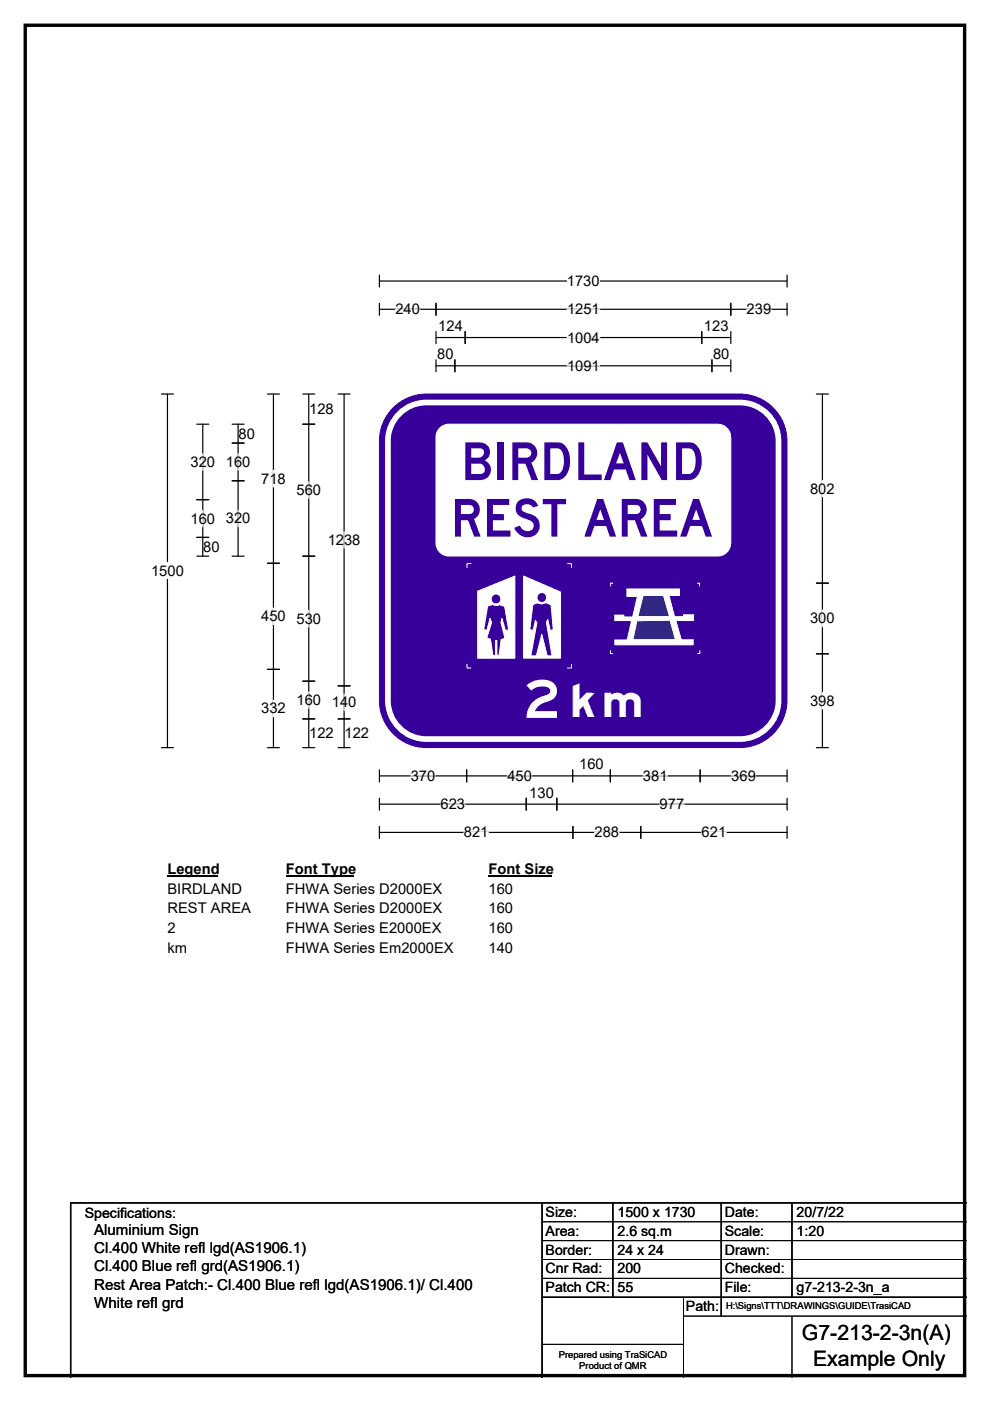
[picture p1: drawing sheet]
<svg xmlns="http://www.w3.org/2000/svg" width="210mm" height="297mm" viewBox="0 0 210 297" stroke-linecap="round" stroke-linejoin="round" font-family="sans-serif">
<path d="M5.4 5.4h199.2v286.3h-199.2z" fill="none" stroke="#000" stroke-width=".72"/>
<path d="M80.5 59.6h86.4M80.5 58.3v2.6M166.9 58.3v2.6" fill="none" stroke="#000" stroke-width=".25"/>
<path d="M120.2 57.8h7v3.5h-7z" fill="#fff"/>
<g fill="none" stroke="#000" stroke-width=".25">
<path d="M80.5 65.6h86.4M80.5 64.3v2.5M92.5 64.3v2.5M92.5 70.3v2.5M92.5 76.3v2.5M92.5 71.6h62.5M92.5 77.6h62.5M96.5 76.3v2.5M98.7 70.3v2.5M148.8 70.3v2.5M151 76.3v2.5M155 64.3v2.5"/>
<path d="M155 70.3v2.5M155 76.3v2.5M166.9 64.3v2.5M34.2 83.5h2.6M35.5 83.5v75M34.2 158.5h2.6M80.5 163.2v2.6M80.5 169.2v2.6M80.5 175.2v2.6M80.5 164.5h86.4M80.5 170.5h86.4M80.5 176.5h86.4"/>
<path d="M99 163.2v2.6M111.6 169.2v2.6M118.1 169.2v2.6M121.5 163.2v2.6M121.5 175.2v2.6M129.5 163.2v2.6M135.9 175.2v2.6M148.5 163.2v2.6M166.9 169.2v2.6M166.9 163.2v2.6M166.9 175.2v2.6"/>
</g>
<g fill="none" stroke="#fff" stroke-width=".25">
<path d="M83.9 65.6h5.2M120.3 65.6h6.9M120.3 71.6h6.9M120.3 77.6h6.9M158.4 65.6h5.2M87.1 164.5h5.2M93.4 170.5h5.2M98.4 176.5h5.2M107.6 164.5h5.2M126.1 176.5h5.2M136.4 164.5h5.2M139.9 170.5h5.2"/>
<path d="M148.8 176.5h5.2M155.1 164.5h5.2"/>
</g>
<path d="M32 119.3h7v3.5h-7z" fill="#fff"/>
<g fill="none" stroke="#000" stroke-width=".25">
<path d="M41.7 89.9h2.6M43 89.9v28M49.2 89.9h2.6M49.2 93.9h2.6M50.5 89.9v28M56.7 83.5h2.6M58 83.5v75M64.2 89.9h2.6M64.2 83.5h2.6M65.5 83.5v75M71.7 83.5h2.6M73 83.5v75"/>
<path d="M173.2 83.5h2.5M174.4 83.5v75M41.7 105.9h2.6M41.7 113.9h2.6M41.7 117.9h2.6M49.2 117.9h2.6M49.2 101.9h2.6M56.7 119.4h2.6M64.2 117.9h2.6M173.2 123.6h2.5M173.2 138.6h2.5M56.7 141.9h2.6"/>
<path d="M56.7 158.5h2.6M64.2 158.5h2.6M64.2 144.4h2.6M64.2 152.4h2.6M71.7 158.5h2.6M71.7 152.4h2.6M71.7 145.4h2.6M173.2 158.5h2.5"/>
</g>
<g fill="none" stroke="#fff" stroke-width=".25">
<path d="M43 96.2v3.5M50.5 96.2v3.5M58 99.7v3.5M43 108.2v3.5M50.5 108.2v3.5M65.5 102.2v3.5M73 112.7v3.5M174.4 101.9v3.4M58 128.9v3.5M65.5 129.4v3.5M174.4 129.4v3.5M58 148.5v3.5"/>
<path d="M65.5 146.7v3.5M73 147.2v3.5M174.4 146.8v3.5"/>
</g>
<path d="M35.5 182.5h10.8v3.5h-10.8z" fill="#fff"/>
<path d="M35.5 185.8h10.8" fill="none" stroke="#000" stroke-width=".32"/>
<path d="M60.6 182.5h14.5v3.5h-14.5z" fill="#fff"/>
<path d="M60.6 185.8h14.5" fill="none" stroke="#000" stroke-width=".32"/>
<path d="M103.6 182.5h13.5v3.5h-13.5z" fill="#fff"/>
<path d="M103.6 185.8h13.5" fill="none" stroke="#000" stroke-width=".32"/>
<g fill="#fff">
<path d="M35.5 186.7h15.7v3.5h-15.7z"/>
<path d="M60.6 186.7h33.1v3.5h-33.1z"/>
<path d="M103.6 186.7h5.2v3.5h-5.2z"/>
<path d="M35.5 190.9h17.6v3.5h-17.6z"/>
<path d="M60.6 190.9h33.1v3.5h-33.1z"/>
<path d="M103.6 190.9h5.2v3.5h-5.2z"/>
<path d="M35.5 195.1h1.8v3.4h-1.8z"/>
<path d="M60.6 195.1h32.9v3.4h-32.9z"/>
<path d="M103.6 195.1h5.2v3.4h-5.2z"/>
<path d="M35.5 199.2h4.2v3.5h-4.2z"/>
<path d="M60.6 199.2h35.5v3.5h-35.5z"/>
<path d="M103.6 199.2h5.2v3.5h-5.2z"/>
</g>
<path d="M83.8 86.1a9.9 9.9 0 0 1 6.6-2.6h66.5a10 10 0 0 1 10 10v55a10 10 0 0 1-10 10h-66.5a10 10 0 0 1-9.9-10v-55a9.9 9.9 0 0 1 3.3-7.4z" fill-rule="evenodd" fill="#37009b" stroke="#37009b" stroke-width=".21"/>
<path d="M84.7 87.7a8.1 8.1 0 0 1 5.7-2.4h66.5a8.2 8.2 0 0 1 8.2 8.2v55a8.2 8.2 0 0 1-8.2 8.2h-66.5a8.2 8.2 0 0 1-8.1-8.2v-55a8.1 8.1 0 0 1 2.4-5.8z" fill="none" stroke="#fff" stroke-width="1.2"/>
<path d="M101.3 125.3v14.3h7.9v-17.4zM111 122.1l7.9 3.4v14h-7.9zM104.2 127a1.04 1.04 0 0 0 2 0 1.04 1.04 0 0 0-2 0zM113.9 126.7a1.04 1.04 0 0 0 2 0 1.04 1.04 0 0 0-2 0zM103.4 128.5l-.8 5 .7 .1 .6-2.5 .4 .9-1.1 3.2 .8 .4 .5 3.4h.6v-3.2h.3v3.2h.5l.4-3.4 .8-.3-.8-3.3 .2-.9 .7 2.6 .7-.2-.9-4.9-1-.4-.9 .2-.6-.2zM113 128.2l1.1-.4 .9 .2 .8-.2 1.1 .4 .4 5.3-.6 .2-.5-2.3-.3 .6 1.2 7.1h-1l-1.2-4.6-1.2 4.6h-1.1l1.3-7.1-.3-.4-.5 2-.7-.1z" fill-rule="evenodd" fill="#fff"/>
<g fill="none" stroke="#fff" stroke-width=".21">
<path d="M99.9 119.5h-.8v.8M120.4 119.5h.8v.8M101.3 125.3l7.9-3.1v17.4h-7.9zM103.4 128.5l1.1-.3 .6 .2 .9-.2 1 .4 .9 4.9-.7 .2-.7-2.6-.2 .9 .8 3.3-.8 .3-.4 3.4h-.5v-3.2h-.3v3.2h-.6l-.5-3.4-.8-.4 1.1-3.2-.4-.9-.6 2.5-.7-.1zM111 122.1l7.9 3.4v14h-7.9zM113 128.2l1.1-.4 .9 .2 .8-.2 1.1 .4 .4 5.3-.6 .2-.5-2.3-.3 .6 1.2 7.1h-1l-1.2-4.6-1.2 4.6h-1.1l1.3-7.1-.3-.4-.5 2-.7-.1zM99.1 140.8v.8h.8M121.2 140.8v.8h-.8"/>
<circle cx="105.2" cy="127" r="1.04"/>
<circle cx="114.9" cy="126.7" r="1.04"/>
</g>
<path d="M129.5 137.9v.7h.5M130 123.7h-.5v.6" fill="none" stroke="#fefefe" stroke-width=".21"/>
<path d="M133 124.9h11.1v1.4h-2.2l1.2 4.4h2l-.1-.3h2.1v1.2h-3.8l1.2 4h2.5v1.1h-16.6v-1h2.6l1-4.1h-3.6v-1.2h1.9v.4h1.9l1-4.3h-2.2z" fill-rule="evenodd" fill="#fefefe" stroke="#fefefe" stroke-width=".21"/>
<g fill="#302882" stroke="#fefefe" stroke-width=".21">
<path d="M136.4 126.3h4.3l1.3 4.4h-6.7z" fill-rule="evenodd"/>
<path d="M135.1 131.6l7-.1 1.2 4.1h-9.1z" fill-rule="evenodd"/>
</g>
<path d="M147.9 123.7h.5v.6M148.4 137.9v.7h-.5" fill="none" stroke="#fefefe" stroke-width=".21"/>
<path d="M93.5 90.5l1.1-.5 .6-.1h57a2.76 2.76 0 0 1 2.8 2.8v22.4a2.77 2.77 0 0 1-2.8 2.8h-57a2.75 2.75 0 0 1-2.7-2.8v-22.4a2.73 2.73 0 0 1 1-2.2z" fill-rule="evenodd" fill="#fff" stroke="#fff" stroke-width=".21"/>
<path d="M115 255v37M130 255v20M153 255v24M168 255v20M205 255h-190v37M115 275h90" fill="none" stroke="#000" stroke-width=".3"/>
<path d="M115 259h90M115 263h90M115 267h90M115 271h90M145 279h60M145 275v17M168 279v13M115 285h30" fill="none" stroke="#000" stroke-width=".21"/>
<g font-size="11.1" fill="#37009b">
<text x="97.7" y="101.8">BIRDLAND</text>
<text x="95.5" y="113.8">REST AREA</text>
</g>
<text font-size="11.1" fill="#fff" x="111.1" y="152.2">2</text>
<text font-size="9.7" fill="#fff" x="120.1" y="152">km</text>
<g font-size="4.5">
<text x="170.1" y="284.2">G7-213-2-3n(A)</text>
<text x="172.5" y="289.6">Example Only</text>
</g>
<g font-size="3.2">
<text x="20" y="261.9">Aluminium Sign</text>
<text x="20" y="265.7">Cl.400 White refl lgd(AS1906.1)</text>
<text x="20" y="269.6">Cl.400 Blue refl grd(AS1906.1)</text>
<text x="20" y="273.4">Rest Area Patch:- Cl.400 Blue refl lgd(AS1906.1)/ Cl.400</text>
<text x="20" y="277.2">White refl grd</text>
</g>
<g font-size="3.1">
<text x="120.2" y="60.6">1730</text>
<text x="83.9" y="66.6">240</text>
<text x="93" y="70.2">124</text>
<text x="120.3" y="66.6">1251</text>
<text x="149.3" y="70.2">123</text>
<text x="158.4" y="66.6">239</text>
<text x="92.8" y="76.2">80</text>
<text x="120.3" y="72.6">1004</text>
<text x="151.3" y="76.2">80</text>
<text x="120.3" y="78.6">1091</text>
<text x="65.6" y="87.8">128</text>
<text x="50.6" y="93">80</text>
<text x="40.4" y="99">320</text>
<text x="47.9" y="99">160</text>
<text x="55.4" y="102.5">718</text>
<text x="62.9" y="105">560</text>
<text x="171.8" y="104.6">802</text>
<text x="40.4" y="111">160</text>
<text x="47.9" y="111">320</text>
<text x="43.1" y="117">80</text>
<text x="69.5" y="115.5">1238</text>
<text x="32" y="122.1">1500</text>
<text x="55.4" y="131.7">450</text>
<text x="62.9" y="132.2">530</text>
<text x="171.8" y="132.2">300</text>
<text x="62.9" y="149.5">160</text>
<text x="70.4" y="150">140</text>
<text x="171.8" y="149.6">398</text>
<text x="55.4" y="151.3">332</text>
<text x="65.6" y="156.5">122</text>
<text x="73.1" y="156.5">122</text>
<text x="87.1" y="165.6">370</text>
<text x="107.6" y="165.6">450</text>
<text x="122.9" y="163.1">160</text>
<text x="136.4" y="165.6">381</text>
<text x="155.1" y="165.6">369</text>
<text x="93.4" y="171.6">623</text>
<text x="112.3" y="169.1">130</text>
<text x="139.9" y="171.6">977</text>
<text x="98.4" y="177.5">821</text>
<text x="126.1" y="177.5">288</text>
<text x="148.8" y="177.5">621</text>
<text x="35.5" y="185.3">Legend</text>
<text x="60.6" y="185.3">Font Type</text>
<text x="103.6" y="185.3">Font Size</text>
<text x="35.5" y="189.5">BIRDLAND</text>
<text x="60.6" y="189.5">FHWA Series D2000EX</text>
<text x="103.6" y="189.5">160</text>
<text x="35.5" y="193.7">REST AREA</text>
<text x="35.5" y="197.8">2</text>
<text x="60.6" y="193.7">FHWA Series D2000EX</text>
<text x="60.6" y="197.8">FHWA Series E2000EX</text>
<text x="103.6" y="193.7">160</text>
<text x="103.6" y="197.8">160</text>
<text x="35.5" y="202">km</text>
<text x="60.6" y="202">FHWA Series Em2000EX</text>
<text x="103.6" y="202">140</text>
</g>
<g font-size="3">
<text x="115.7" y="258">Size:</text>
<text x="131" y="258">1500 x 1730</text>
<text x="153.7" y="258">Date:</text>
<text x="169" y="258">20/7/22</text>
<text x="18" y="258.2">Specifications:</text>
<text x="115.7" y="262">Area:</text>
<text x="131" y="262">2.6 sq.m</text>
<text x="153.7" y="262">Scale:</text>
<text x="169" y="262">1:20</text>
<text x="115.7" y="266">Border:</text>
<text x="115.7" y="270">Cnr Rad:</text>
<text x="131" y="266">24 x 24</text>
<text x="131" y="270">200</text>
<text x="153.7" y="266">Drawn:</text>
<text x="153.7" y="270">Checked:</text>
<text x="115.7" y="274">Patch CR:</text>
<text x="131" y="274">55</text>
<text x="153.7" y="274">File:</text>
<text x="169" y="274">g7-213-2-3n_a</text>
<text x="145.5" y="278">Path:</text>
</g>
<g font-size="2">
<text x="154" y="277.6">H:\Signs\TTT\DRAWINGS\GUIDE\TrasiCAD</text>
<text x="118.5" y="287.8">Prepared using TraSiCAD</text>
<text x="122.9" y="290.2">Product of QMR</text>
</g>
</svg>
